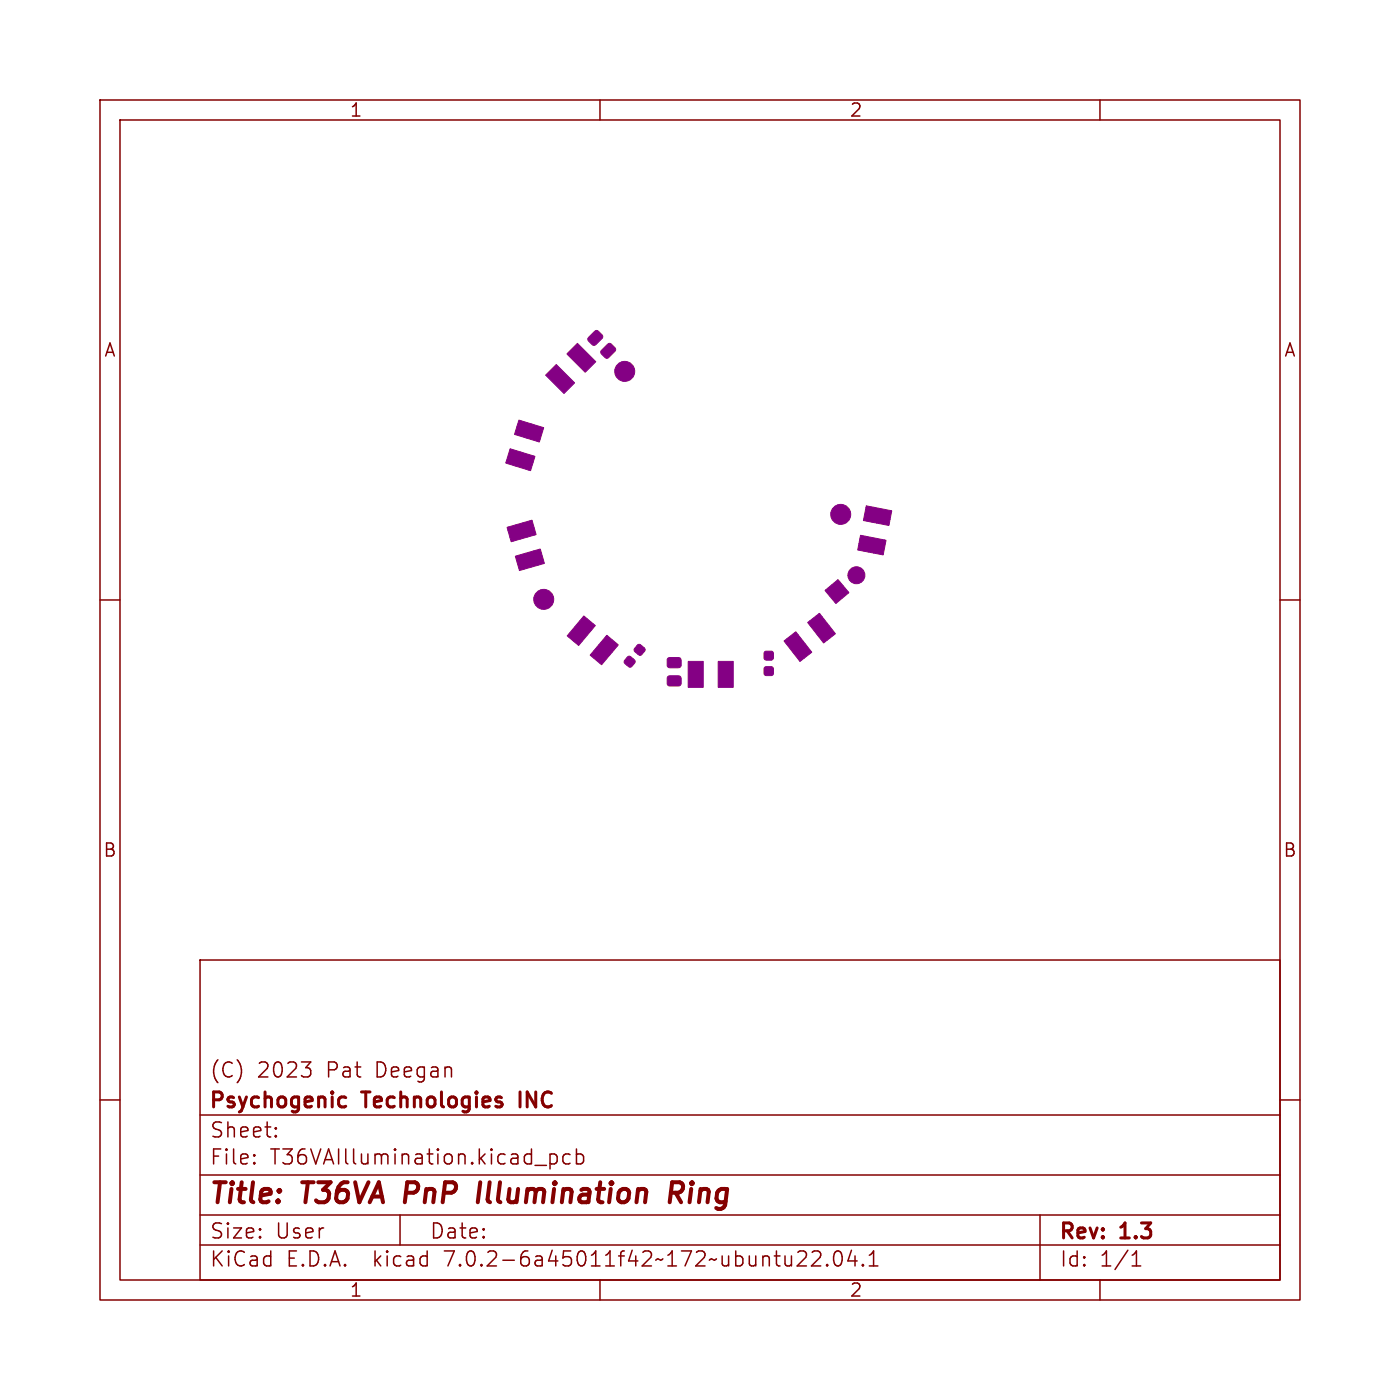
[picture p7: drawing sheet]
<svg xmlns="http://www.w3.org/2000/svg" width="140mm" height="140mm" viewBox="0 0 140 140" stroke-linecap="round" stroke-linejoin="round" font-family="sans-serif">
<g fill="none" stroke="#840000" stroke-width=".15">
<path d="M10 10h120v120h-120zM12 12h116v116h-116zM60 10v2M110 10v2M10 60h2M128 60h2M20 96h108v32h-108zM10 110h2M20 117.5h108M20 111.5h108M25.4 116.3h.1l-.1 .1M25.4 115.5h.1l-.1 .1"/>
<path d="M27.6 113.6v.1M27.6 112.8v.1M30.1 106.2h1l-.5 .6M31 106.9l.1 .2-.1 .5M53.5 116.5h1.1M55 115.4v1.5M55 115.5l.4-.1 .3 .3v.4l-.1 .2-.2 .1-.4-.1M57 115.5l-.4-.1-.3 .3v.4l.1 .2 .2 .1 .4-.1M57.6 115.5l.5-.1 .3 .3v.4l-.2 .2-.1 .1-.5-.1M57.6 114.9v1.5M128 110h2M20 124.5h108"/>
<path d="M20 121.5h108M40 121.5v3M60 128v2M80.4 125.1a.41 .41 0 0 1 .2 .6l-.9 .9h.9M81.2 125.2l.2-.1h.4a.41 .41 0 0 1 .2 .6l-.9 .9h1M82.7 126.5h.1l-.1 .1M82.7 126.5h-.1l.1 .1M82.7 126.5v.1M83.6 125.2a.36 .36 0 0 1 .5 .2 .88 .88 0 0 1-.2 1.2 .38 .38 0 0 1-.5-.3 1.17 1.17 0 0 1 .2-1.1zM85.1 125l-.3 1.1h.9M85.5 125.6v1M86.3 126.5h.1l-.1 .1"/>
<path d="M86.3 126.5h-.1l.1 .1M86.3 126.5v.1M86.9 126.6h.9M86.9 125.5l.5-.4v1.5M104 121.5v6.5M110 128v2M113.2 126.6h.9M113.2 125.5l.4-.4v1.5"/>
</g>
<path d="M48 118.2l-.2 2M67.6 119.3l.5 .9M68.2 118.3l-.2-.1h-.8l-.2 2M68.2 119.1l-.3 .2h-.8" fill="none" stroke="#840000" stroke-width=".4"/>
<path d="M34.4 109.7l.2 .1M34.6 110.6l-.2 .1" fill="none" stroke="#840000" stroke-width=".3"/>
<g fill="#840084" stroke="#840084" stroke-width=".1">
<path d="M50.7 52.7l2.5-.7 .4 1.5-2.5 .7z"/>
<path d="M51.5 55.6l2.5-.7 .4 1.4-2.5 .8z"/>
<path d="M62.7 65.7l.3-.1 .5 .5v.2l-.4 .4h-.2l-.5-.4v-.2z"/>
<path d="M63.7 64.5l.3-.1 .5 .5v.2l-.4 .4h-.2l-.5-.4v-.2z"/>
<path d="M78.4 64.1l1.2-.9 1.6 2-1.2 .9z"/>
<path d="M80.8 62.3l1.1-1 1.6 2.1-1.1 .9z"/>
<path d="M76.5 66.7h.1h.7l.1 .2-.1 .6-.2 .1-.6-.1-.1-.2z"/>
<path d="M76.5 65.2l.1-.1 .7 .1 .1 .1-.1 .6-.2 .1-.6-.1-.1-.1z"/>
<path d="M86.1 53.5l2.5 .5-.3 1.5-2.5-.5z"/>
<path d="M86.6 50.6l2.6 .5-.3 1.5-2.6-.5z"/>
<path d="M58.4 61.6l1.1 1-1.6 2-1.2-1z"/>
<path d="M60.7 63.5l1.1 1-1.6 2-1.2-1z"/>
<path d="M66.8 65.8h.2h1l.1 .2v.6l-.2 .2h-1l-.2-.3z"/>
<path d="M66.8 67.7l.2-.1h1l.1 .2v.7l-.2 .1h-1l-.2-.2z"/>
<path d="M56.7 35.4l1-1.1 1.9 1.9-1.1 1z"/>
<path d="M54.6 37.5l1-1 1.9 1.8-1.1 1.1z"/>
<path d="M68.8 66.1h1.5v2.6h-1.5z"/>
<path d="M71.8 66.1h1.5v2.6h-1.5z"/>
<path d="M51.9 42l2.5 .8-.5 1.4-2.4-.8z"/>
<path d="M51 44.9l2.5 .7-.4 1.5-2.5-.8z"/>
<path d="M59.5 33.1l.2-.1 .1 .1 .5 .6-.1 .1-.6 .7h-.2h-.2l-.4-.6v-.1z"/>
<path d="M60.1 35l.7-.6 .2-.1 .1 .1 .5 .6-.1 .1-.6 .7h-.2l-.6-.4v-.2z"/>
<path d="M82.5 59.1l1.3-1.1 1.1 1.3-1.3 1.1z"/>
<circle cx="62.5" cy="37.1" r="1"/>
<circle cx="54.4" cy="59.9" r="1"/>
<circle cx="84.1" cy="51.4" r="1"/>
<circle cx="85.6" cy="57.5" r=".85"/>
</g>
<g font-size="2.8" fill="#840000">
<text x="21" y="120.8">Title:</text>
<text x="30.4" y="120.8">T36VA</text>
<text x="41.2" y="120.8">PnP</text>
<text x="49.1" y="120.8">Illumination</text>
<text x="68.9" y="120.8">Ring</text>
</g>
<g font-size="2.1" fill="#840000">
<text x="21" y="107.9">(C)</text>
<text x="25.7" y="107.9">2023</text>
<text x="32.7" y="107.9">Pat</text>
<text x="37.6" y="107.9">Deegan</text>
<text x="21" y="113.9">Sheet:</text>
<text x="21" y="111.1">Psychogenic</text>
<text x="36.5" y="111.1">Technologies</text>
<text x="52.5" y="111.1">INC</text>
<text x="21" y="116.6">File:</text>
<text x="27" y="116.6">T36VAIllumination.kicad_pcb</text>
<text x="21" y="124">Size:</text>
<text x="27.6" y="124">User</text>
<text x="43" y="124">Date:</text>
<text x="106" y="124.2">Rev:</text>
<text x="112.2" y="124.2">1.3</text>
<text x="21" y="126.8">KiCad</text>
<text x="28.7" y="126.8">E.D.A.</text>
<text x="37.4" y="126.8">kicad</text>
<text x="44.5" y="126.8">7.0.2-6a45011f42~172~ubuntu22.04.1</text>
<text x="106" y="126.8">Id:</text>
<text x="110" y="126.8">1/1</text>
</g>
<g font-size="1.8" fill="#840000">
<text x="35" y="11.8">1</text>
<text x="85" y="11.8">2</text>
<text x="10.4" y="35.8">A</text>
<text x="128.4" y="35.8">A</text>
<text x="10.3" y="85.8">B</text>
<text x="128.3" y="85.8">B</text>
<text x="35" y="129.8">1</text>
<text x="85" y="129.8">2</text>
</g>
</svg>
